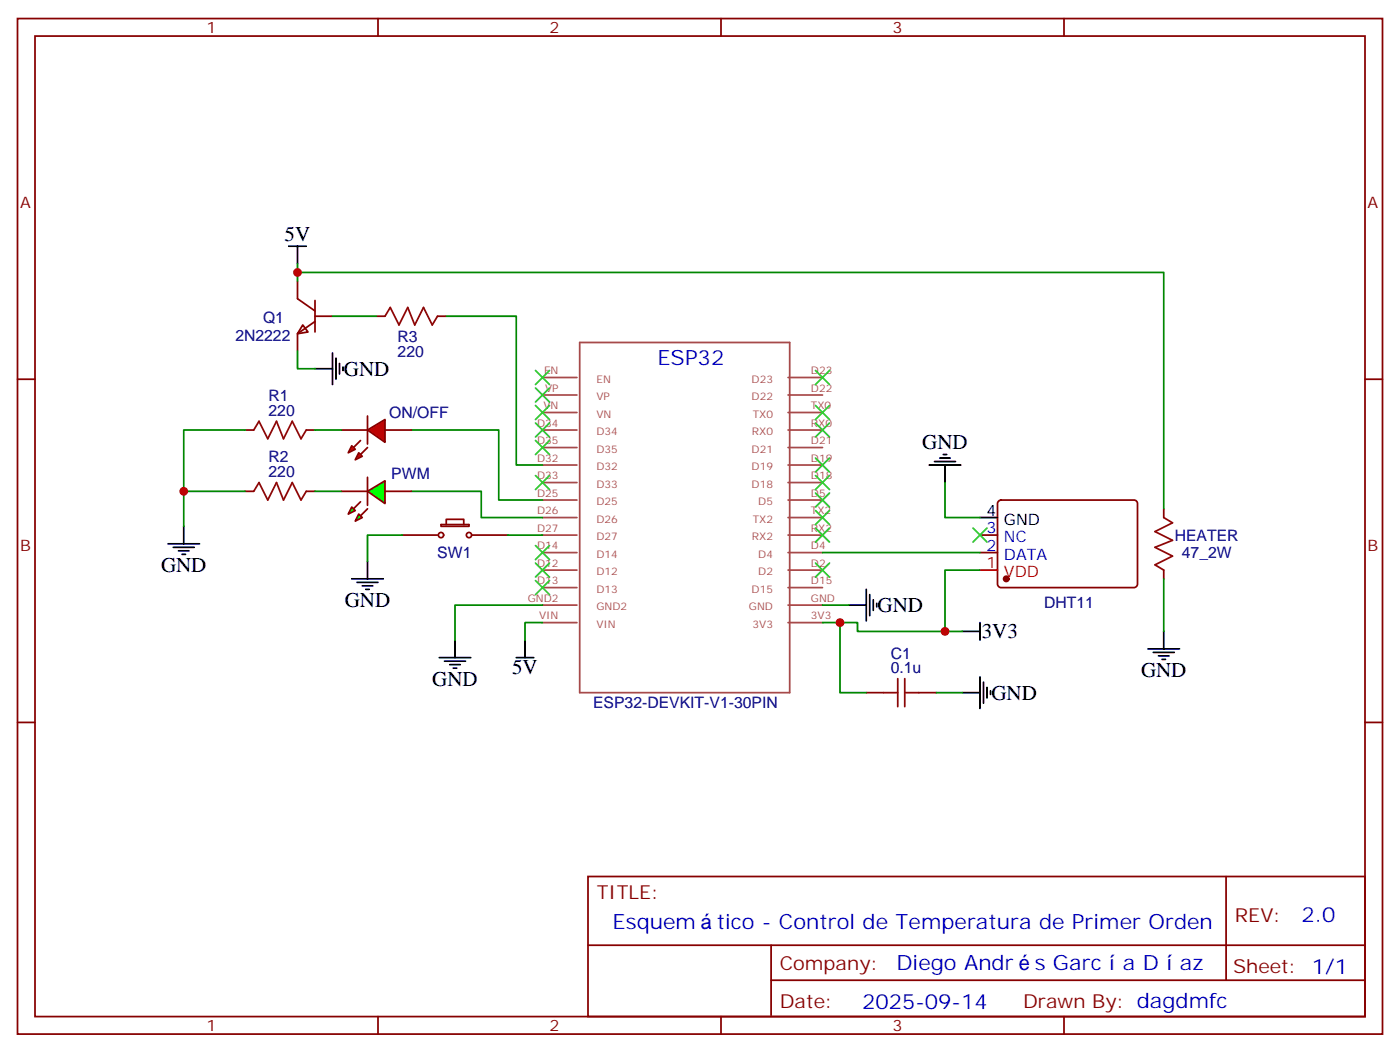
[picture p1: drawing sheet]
<svg xmlns="http://www.w3.org/2000/svg" width="282mm" height="212mm" viewBox="0 0 282 212" stroke-linecap="round" stroke-linejoin="round" font-family="sans-serif">
<g fill="none" stroke="#870000" stroke-width=".35">
<path d="M3.5 3.7h275.2v204.7h-275.2zM7.1 7.3h268.1v197.5h-268.1zM76.2 3.7v3.6M145.3 3.7v3.6M214.5 3.7v3.6M3.5 76.4h3.6M75.8 63.7h1.8M88.2 63.7h1.8M275.2 76.4h3.5M49.4 86.6h1.8M49.4 99h1.8M61.7 86.6h1.8"/>
<path d="M61.7 99h1.8M81.1 107.8h7.1M88.9 105.7h5.6v.3h-5.6zM90 105.7v-1.1h3.5v1.1M95.2 107.8h7.1M197.6 107.8h3.5M197.6 111.3h3.5M201.3 101l.5-.2h26.8a.71 .71 0 0 1 .7 .7v16.2a.76 .76 0 0 1-.7 .7h-26.8a.76 .76 0 0 1-.7-.7v-16.2zM174.6 139.6h3.6M185.2 139.6h3.5M3.5 145.6h3.6M275.2 145.6h3.5"/>
<path d="M118.5 176.6h156.7v28.2h-156.7zM247.2 176.6v20.9M118.6 190.4h156.4M155.4 197.5h119.6M155.4 190.4v14.2M76.2 204.8v3.6M145.3 204.8v3.6M214.5 204.8v3.6"/>
<circle cx="88.9" cy="107.8" r=".53"/>
<circle cx="94.5" cy="107.8" r=".53"/>
</g>
<path d="M77.6 63.7l1.1-1.8 1.7 3.6 1.8-3.6 1.4 3.6 1.8-3.6 1.7 3.6 1.1-1.8M51.2 86.6l1-1.7 1.8 3.5 1.7-3.5 1.4 3.5 1.8-3.5 1.8 3.5 1-1.8M51.2 99l1-1.8 1.8 3.6 1.7-3.6 1.4 3.6 1.8-3.6 1.8 3.6 1-1.8M178.2 139.6h2.8M181 136.7v5.7M182.4 139.6h2.8M182.4 136.7v5.7" fill="none" stroke="#a10000" stroke-width=".35"/>
<g fill="none" stroke="#000" stroke-width=".35">
<path d="M187.3 93.7h6.4M188.4 93h4.2M189.4 92.3h2.2M190.1 91.6h.8M190.5 93.7v3.5M174.6 118.7v6.4M175.3 119.8v4.2M197.6 104.3h3.5M88.5 132.5h6.4M89.6 133.2h4.2M90.7 133.9h2.1M91.4 134.6h.7"/>
<path d="M91.7 129v3.5M104.1 132.5h3.5M105.8 129v3.5M171.1 121.9h3.5M176 120.9v2.1M176.7 121.6v.7M194 139.6h3.6M194 127.2h3.6M197.6 125.4v3.6M197.6 136.4v6.3M198.3 137.4v4.3M199 138.5v2.1"/>
<path d="M199.7 139.2v.7"/>
</g>
<circle cx="202.8" cy="116.6" r=".53" fill="#870000" stroke="#870000" stroke-width=".35"/>
<path d="M197.6 114.9h3.5" fill="none" stroke="#f00" stroke-width=".35"/>
<path d="M196.1 106.4l2.9 2.8M199 106.4l-2.9 2.8" fill="none" stroke="#3c3" stroke-width=".35"/>
<g fill="none" stroke="#a64a4a" stroke-width=".35">
<path d="M109.4 79.6h6.9M109.4 76.1h6.9M116.9 69h42.3v70.6h-42.3zM158.9 79.6h6.9M158.9 76.1h6.9M109.4 97.2h6.9M109.4 93.7h6.9M109.4 90.2h6.9M109.4 86.6h6.9M109.4 83.1h6.9M158.9 97.2h6.9M158.9 93.7h6.9"/>
<path d="M158.9 90.2h6.9M158.9 86.6h6.9M158.9 83.1h6.9M109.4 118.4h6.9M109.4 114.9h6.9M109.4 111.3h6.9M109.4 107.8h6.9M109.4 104.3h6.9M109.4 100.8h6.9M158.9 118.4h6.9M158.9 114.9h6.9M158.9 111.3h6.9"/>
<path d="M158.9 107.8h6.9M158.9 104.3h6.9M158.9 100.8h6.9M109.4 125.4h6.9M109.4 121.9h6.9M158.9 125.4h6.9M158.9 121.9h6.9"/>
</g>
<path d="M82.9 99h14.1v5.3h12.4M82.9 86.6h17.6v14.2h8.9M190.5 97.2v7.1h7.1M102.3 107.8h7.1M109.4 121.9h-17.7v7.1M109.4 125.4h-3.6v3.6M169.3 125.4v14.2h5.3M188.7 139.6h5.3" fill="none" stroke="#008700" stroke-width=".35"/>
<path d="M74.1 99l3.5-2.1v4.6z" fill="#0f0" stroke="#870000" stroke-width=".35"/>
<path d="M74.1 96.2v5.6z" fill="#f00" stroke="#870000" stroke-width=".35"/>
<g fill="#870000" stroke="#870000" stroke-width=".35">
<path d="M74.1 102.5l-1.4 1.4z"/>
<path d="M72.7 101.1l-1.4 1.4z"/>
</g>
<g fill="#0f0" stroke="#870000" stroke-width=".35">
<path d="M72.3 103.6l.7 .7-1.4 .7z"/>
<path d="M70.9 102.2l.7 .7-1.4 .7z"/>
</g>
<path d="M68.8 99h5.3M77.6 99h5.3" fill="none" stroke="#870000" stroke-width=".35"/>
<g fill="#f00" stroke="#870000" stroke-width=".35">
<path d="M74.1 86.6l3.5-2.1v4.6z"/>
<path d="M74.1 83.8v5.7z"/>
</g>
<g fill="#870000" stroke="#870000" stroke-width=".35">
<path d="M74.1 90.2l-1.4 1.4z"/>
<path d="M72.7 88.8l-1.4 1.4z"/>
</g>
<g fill="#f00" stroke="#870000" stroke-width=".35">
<path d="M72.3 91.2l.7 .7-1.4 .7z"/>
<path d="M70.9 89.8l.7 .7-1.4 .7z"/>
</g>
<path d="M60 56.7v3.5l3.5 2.5M61 65.5l1.1 1.4-2.1 .3zM63.5 64.8l-3.5 2.4v3.6M63.5 63.7h3.5M63.5 60.5v6.4M68.8 86.6h5.3M77.6 86.6h5.3M234.6 102.5v1.8M234.6 114.9v1.7" fill="none" stroke="#870000" stroke-width=".35"/>
<g fill="none" stroke="#000" stroke-width=".35">
<path d="M58.2 49.6h3.5M60 49.6v3.5M63.5 74.3h3.5M67 71.1v6.4M67.7 72.2v4.2M68.4 73.2v2.2M69.1 73.9v.7M33.9 109.6h6.3M34.9 110.3h4.3M36 111h2.1M36.7 111.7h.7M37 106v3.6"/>
<path d="M70.9 116.6h6.4M72 117.3h4.2M73 118h2.1M73.7 118.7h.7M74.1 113.1v3.5M231.4 130.7h6.4M232.5 131.4h4.2M233.5 132.2h2.2M234.2 132.9h.7M234.6 127.2v3.5"/>
</g>
<g fill="none" stroke="#008700" stroke-width=".35">
<path d="M60 54.9h174.6v47.6M60 53.1v3.6M60 70.8v3.5h3.5M67 63.7h8.8M90 63.7h14.1v30h5.3M37 99h12.4M49.4 86.6h-12.4v19.4M63.5 86.6h5.3M63.5 99h5.3M81.1 107.8h-7v5.3M165.8 111.3h31.8M197.6 114.9h-7.1v12.3"/>
<path d="M234.6 116.6v10.6M165.8 125.4h7.1v1.8h21.1M165.8 121.9h5.3"/>
</g>
<path d="M234.6 104.3l1.8 1-3.6 1.8 3.6 1.8-3.6 1.4 3.6 1.7-3.6 1.8 1.8 1.1" fill="none" stroke="#a10000" stroke-width=".35"/>
<g fill="none" stroke="#3c3" stroke-width=".35">
<path d="M107.9 78.2l2.9 2.8M107.9 74.6l2.9 2.9M110.8 78.2l-2.9 2.8M110.8 74.6l-2.9 2.9M164.4 74.6l2.8 2.9M167.2 74.6l-2.8 2.9M107.9 95.8l2.9 2.8M107.9 88.8l2.9 2.8M107.9 85.2l2.9 2.9M107.9 81.7l2.9 2.8M110.8 95.8l-2.9 2.8M110.8 88.8l-2.9 2.8"/>
<path d="M110.8 85.2l-2.9 2.9M110.8 81.7l-2.9 2.8M164.4 99.3l2.8 2.9M164.4 95.8l2.8 2.8M164.4 92.3l2.8 2.8M164.4 85.2l2.8 2.9M164.4 81.7l2.8 2.8M167.2 99.3l-2.8 2.9M167.2 95.8l-2.8 2.8M167.2 92.3l-2.8 2.8M167.2 85.2l-2.8 2.9M167.2 81.7l-2.8 2.8"/>
<path d="M107.9 117l2.9 2.8M107.9 113.5l2.9 2.8M107.9 109.9l2.9 2.8M110.8 117l-2.9 2.8M110.8 113.5l-2.9 2.8M110.8 109.9l-2.9 2.8M164.4 113.5l2.8 2.8M164.4 106.4l2.8 2.8M164.4 102.9l2.8 2.8M167.2 113.5l-2.8 2.8M167.2 106.4l-2.8 2.8M167.2 102.9l-2.8 2.8"/>
</g>
<g fill="#c00">
<circle cx="37" cy="99" r=".88"/>
<circle cx="169.3" cy="125.4" r=".88"/>
<circle cx="190.5" cy="127.2" r=".88"/>
<circle cx="60" cy="54.9" r=".88"/>
</g>
<g font-size="4.2">
<text x="57.4" y="48.5">5V</text>
<text x="69.3" y="75.7">GND</text>
<text x="185.9" y="90.5">GND</text>
<text x="32.5" y="115.2">GND</text>
<text x="69.5" y="122.3">GND</text>
<text x="176.9" y="123.3">GND</text>
<text x="197.9" y="128.6">3V3</text>
<text x="103.2" y="135.7">5V</text>
<text x="230" y="136.4">GND</text>
<text x="87.1" y="138.1">GND</text>
<text x="199.8" y="141">GND</text>
</g>
<g font-size="4.2" fill="#00f">
<text x="132.5" y="73.5">ESP32</text>
<text x="262.3" y="185.9">2.0</text>
<text x="123.5" y="187.2">Esquem</text>
<text x="144.5" y="187.2">tico - Control de Temperatura de Primer Orden</text>
<text x="180.7" y="195.4">Diego Andr</text>
<text x="208.6" y="195.4">s Garc</text>
<text x="226.3" y="195.4">a D</text>
<text x="237.8" y="195.4">az</text>
<text x="173.8" y="203.2">2025-09-14</text>
</g>
<g font-size="3.9" fill="#800">
<text x="120.3" y="181.2">TITLE:</text>
<text x="248.9" y="185.9">REV:</text>
<text x="157.2" y="195.4">Company:</text>
<text x="248.6" y="196">Sheet: 1/1</text>
<text x="157.2" y="203.1">Date:</text>
<text x="206.2" y="203.1">Drawn By: dagdmfc</text>
</g>
<g font-size="3.2" fill="#800">
<text x="41.6" y="6.7">1</text>
<text x="110.8" y="6.7">2</text>
<text x="179.9" y="6.7">3</text>
<text x="4.1" y="41.8">A</text>
<text x="275.7" y="41.8">A</text>
<text x="4.1" y="111">B</text>
<text x="275.7" y="111">B</text>
<text x="41.6" y="207.8">1</text>
<text x="110.8" y="207.8">2</text>
<text x="179.9" y="207.8">3</text>
</g>
<g font-size="3.2" fill="#000080">
<text x="53" y="65">Q1</text>
<text x="47.4" y="68.8">2N2222</text>
<text x="80.2" y="71.9">220</text>
<text x="80.2" y="68.9">R3</text>
<text x="54.1" y="83.8">220</text>
<text x="54.1" y="80.8">R1</text>
<text x="78.5" y="84.3">ON/OFF</text>
<text x="54.1" y="93.1">R2</text>
<text x="54.1" y="96.2">220</text>
<text x="78.9" y="96.6">PWM</text>
<text x="88.2" y="112.5">SW1</text>
<text x="236.8" y="109">HEATER</text>
<text x="238.3" y="112.4">47_2W</text>
<text x="210.5" y="122.5">DHT11</text>
<text x="179.5" y="135.7">0.1u</text>
<text x="179.5" y="132.7">C1</text>
<text x="119.6" y="142.7">ESP32-DEVKIT-V1-30PIN</text>
</g>
<g font-size="3.2" fill="#00f">
<text x="198.9" y="107.5">3</text>
<text x="198.9" y="111">2</text>
<text x="202.4" y="112.7">DATA</text>
<text x="202.4" y="109.2">NC</text>
</g>
<g font-size="3.2">
<text x="198.9" y="103.9">4</text>
<text x="202.4" y="105.7">GND</text>
</g>
<g font-size="3.2" fill="#f00">
<text x="198.9" y="114.5">1</text>
<text x="202.4" y="116.3">VDD</text>
</g>
<g font-size="2.1" fill="#a54b4b">
<text x="109.7" y="75.4">EN</text>
<text x="120.2" y="77.1">EN</text>
<text x="151.5" y="77.1">D23</text>
<text x="163.5" y="75.4">D23</text>
<text x="109.6" y="82.4">VN</text>
<text x="109.9" y="78.9">VP</text>
<text x="120.2" y="80.6">VP</text>
<text x="151.5" y="80.6">D22</text>
<text x="163.5" y="82.4">TX0</text>
<text x="163.5" y="78.9">D22</text>
<text x="108.3" y="89.5">D35</text>
<text x="108.3" y="85.9">D34</text>
<text x="120.2" y="87.7">D34</text>
<text x="120.2" y="84.2">VN</text>
<text x="151.6" y="87.7">RX0</text>
<text x="151.7" y="84.2">TX0</text>
<text x="163.5" y="89.5">D21</text>
<text x="163.5" y="85.9">RX0</text>
<text x="108.3" y="93">D32</text>
<text x="120.2" y="94.7">D32</text>
<text x="120.2" y="91.2">D35</text>
<text x="151.5" y="94.7">D19</text>
<text x="151.5" y="91.2">D21</text>
<text x="163.5" y="93">D19</text>
<text x="108.3" y="100.1">D25</text>
<text x="108.3" y="96.5">D33</text>
<text x="120.2" y="101.8">D25</text>
<text x="120.2" y="98.3">D33</text>
<text x="151.5" y="98.3">D18</text>
<text x="152.9" y="101.8">D5</text>
<text x="163.5" y="100.1">D5</text>
<text x="163.5" y="96.5">D18</text>
<text x="108.3" y="107.1">D27</text>
<text x="108.3" y="103.6">D26</text>
<text x="120.2" y="105.3">D26</text>
<text x="151.7" y="105.3">TX2</text>
<text x="163.5" y="107.1">RX2</text>
<text x="163.5" y="103.6">TX2</text>
<text x="108.3" y="110.6">D14</text>
<text x="120.2" y="112.4">D14</text>
<text x="120.2" y="108.8">D27</text>
<text x="151.6" y="108.8">RX2</text>
<text x="152.9" y="112.4">D4</text>
<text x="163.5" y="110.6">D4</text>
<text x="108.3" y="117.7">D13</text>
<text x="108.3" y="114.2">D12</text>
<text x="120.2" y="119.4">D13</text>
<text x="120.2" y="115.9">D12</text>
<text x="151.5" y="119.4">D15</text>
<text x="152.9" y="115.9">D2</text>
<text x="163.5" y="117.7">D15</text>
<text x="163.5" y="114.2">D2</text>
<text x="106.4" y="121.2">GND2</text>
<text x="108.7" y="124.8">VIN</text>
<text x="120.2" y="123">GND2</text>
<text x="151" y="123">GND</text>
<text x="163.5" y="124.8">3V3</text>
<text x="163.5" y="121.2">GND</text>
<text x="120.2" y="126.5">VIN</text>
<text x="151.7" y="126.5">3V3</text>
</g>
</svg>
